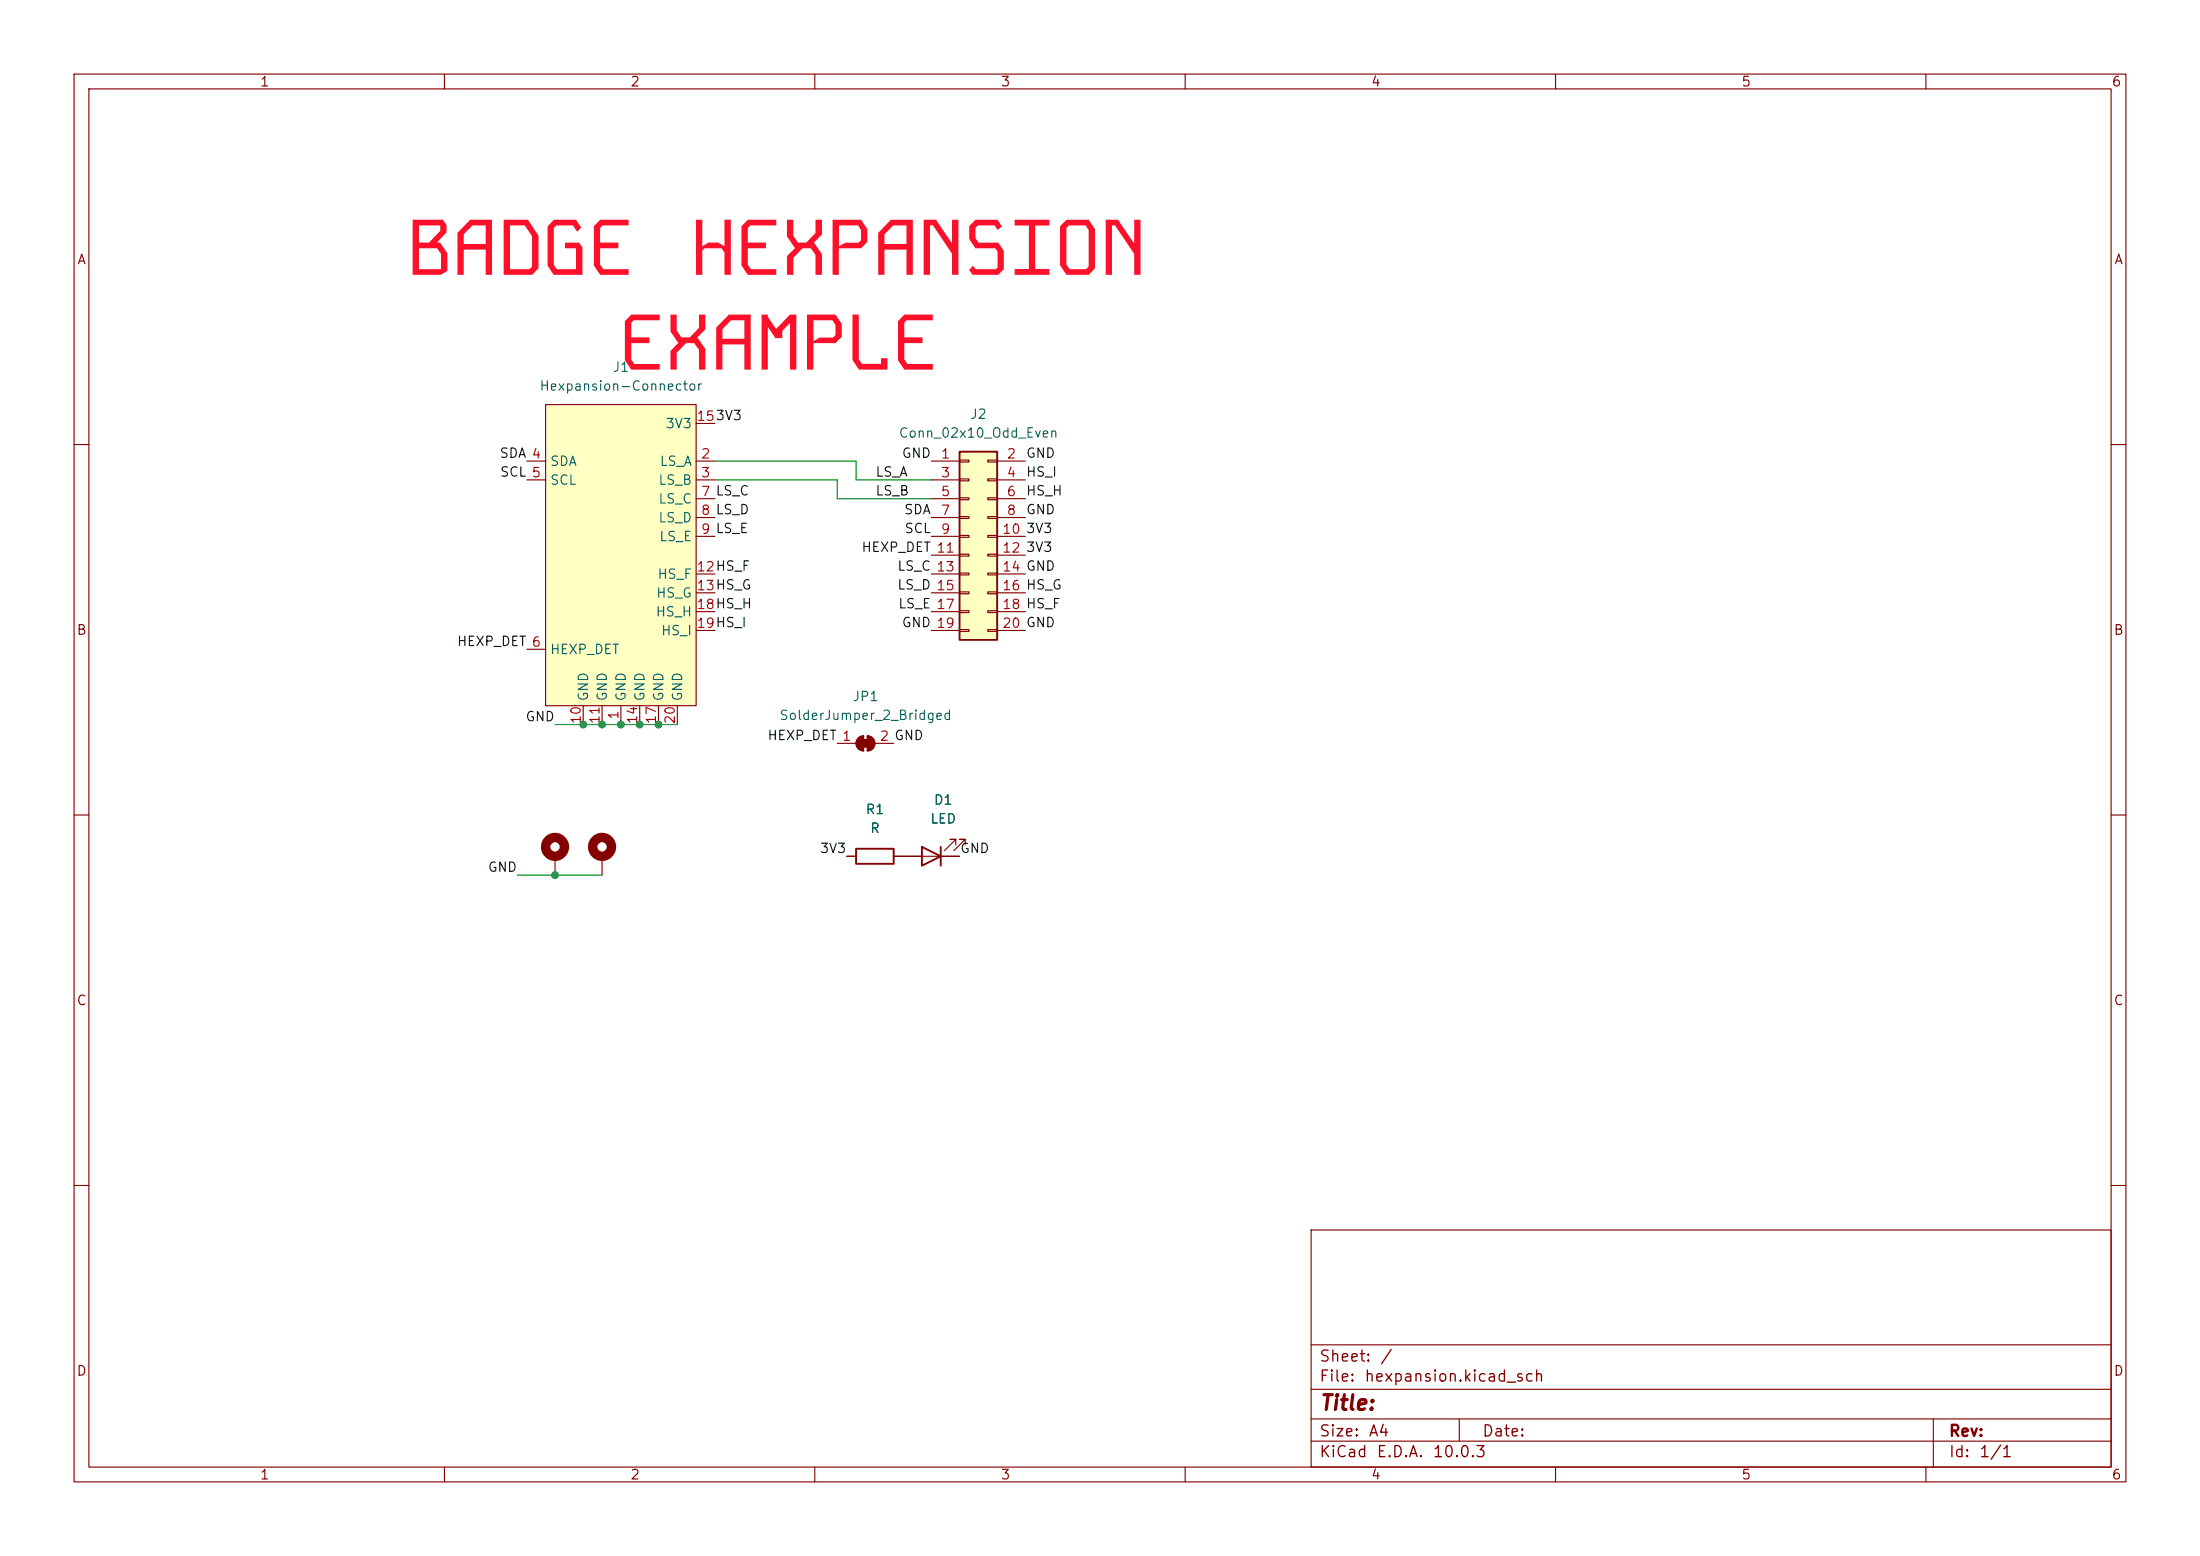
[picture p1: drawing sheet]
<svg xmlns="http://www.w3.org/2000/svg" width="297mm" height="210mm" viewBox="0 0 297 210" stroke-linecap="round" stroke-linejoin="round" font-family="sans-serif">
<g fill="none" stroke="#840000" stroke-width=".15">
<path d="M10 10h277v190h-277zM12 12h273v186h-273zM60 10v2M110 10v2M160 10v2M210 10v2M260 10v2M10 60h2M285 60h2M10 110h2M114.3 115.6h1.3M120.6 115.6h8.9"/>
<path d="M129 114v-.7h-.7h.7l-1.5 1.5M130.3 114v-.7h-.8h.8l-1.5 1.5M285 110h2M10 160h2M177 166h108v32h-108zM285 160h2M60 198v2M110 198v2M160 198v2M177 194.5h108M177 191.5h108M177 187.5h108"/>
<path d="M177 181.5h108M197 191.5v3M210 198v2M260 198v2M261 191.5v6.5"/>
</g>
<path d="M115.6 114.6h5v2h-5zM124.5 114.3l2.5 1.3-2.5 1.2zM127 114.3v2.5" fill="none" stroke="#840000" stroke-width=".25"/>
<path d="M129.5 61h5.1v25.4h-5.1z" fill="#ffffc2"/>
<path d="M129.5 61h5.1v25.4h-5.1z" fill="none" stroke="#840000" stroke-width=".25"/>
<g fill="none" stroke="#840000" stroke-width=".15">
<path d="M125.7 62.2h3.8M125.7 64.8h3.8M125.7 67.3h3.8M125.7 69.9h3.8M125.7 72.4h3.8M125.7 74.9h3.8M125.7 77.5h3.8M129.5 62.1h1.3v.3h-1.3zM129.5 64.6h1.3v.3h-1.3zM129.5 67.2h1.3v.2h-1.3zM129.5 69.7h1.3v.3h-1.3zM129.5 72.3h1.3v.2h-1.3z"/>
<path d="M129.5 74.8h1.3v.3h-1.3zM129.5 77.3h1.3v.3h-1.3zM129.5 79.9h1.3v.2h-1.3zM133.3 62.1h1.3v.3h-1.3zM133.3 64.6h1.3v.3h-1.3zM133.3 67.2h1.3v.2h-1.3zM133.3 69.7h1.3v.3h-1.3zM133.3 72.3h1.3v.2h-1.3zM133.3 74.8h1.3v.3h-1.3zM133.3 77.3h1.3v.3h-1.3zM133.3 79.9h1.3v.2h-1.3zM134.6 62.2h3.8"/>
<path d="M134.6 64.8h3.8M134.6 67.3h3.8M134.6 69.9h3.8M134.6 72.4h3.8M134.6 74.9h3.8M134.6 77.5h3.8M115.9 99.6l.3-.2 .4-.1v2a1.02 1.02 0 0 1-.9-.6 1.02 1.02 0 0 1 .2-1.1zM117.1 99.3a1.02 1.02 0 0 1 1 1 1.02 1.02 0 0 1-1 1zM125.7 80h3.8M125.7 82.6h3.8M125.7 85.1h3.8M129.5 82.4h1.3v.3h-1.3z"/>
<path d="M129.5 85h1.3v.2h-1.3zM133.3 82.4h1.3v.3h-1.3zM133.3 85h1.3v.2h-1.3zM134.6 80h3.8M134.6 82.6h3.8M134.6 85.1h3.8M113 100.3h2.6M118.1 100.3h2.5"/>
</g>
<g fill="#840000" stroke="#840000" stroke-width=".15">
<path d="M116.3 99.8h1v1h-1z"/>
<path d="M115.9 99.6l.3-.2 .4-.1v2a1.02 1.02 0 0 1-.9-.6 1.02 1.02 0 0 1 .2-1.1z"/>
<path d="M117.1 99.3a1.02 1.02 0 0 1 1 1 1.02 1.02 0 0 1-1 1z"/>
</g>
<path d="M73.7 54.6h20.3v40.7h-20.3z" fill="#ffffc2"/>
<g fill="none" stroke="#840000" stroke-width=".15">
<path d="M73.7 54.6h20.3v40.7h-20.3zM94 57.2h2.5M71.1 62.2h2.6M71.1 64.8h2.6M94 62.2h2.5M94 64.8h2.5M94 67.3h2.5M94 69.9h2.5M94 72.4h2.5M94 77.5h2.5M71.1 87.6h2.6M78.7 95.3v2.5"/>
<path d="M81.3 95.3v2.5M83.8 95.3v2.5M86.4 95.3v2.5M88.9 95.3v2.5M91.4 95.3v2.5M94 80h2.5M94 82.6h2.5M94 85.1h2.5M74.9 115.6v2.5M81.3 115.6v2.5M114.3 115.6h1.3M120.6 115.6h3.9"/>
<path d="M127 115.6h2.5"/>
</g>
<g fill="none" stroke="#840000" stroke-width="1.3">
<circle cx="74.9" cy="114.3" r="1.27"/>
<circle cx="81.3" cy="114.3" r="1.27"/>
</g>
<path d="M96.5 62.2h19.1v2.6h10.1M96.5 64.8h16.5v2.5h12.7M74.9 97.8h16.5M69.8 118.1h11.5" fill="none" stroke="#009600" stroke-width=".15"/>
<g fill="#009600" stroke="#009600" stroke-width=".14">
<circle cx="81.3" cy="97.8" r=".46"/>
<circle cx="78.7" cy="97.8" r=".46"/>
<circle cx="88.9" cy="97.8" r=".46"/>
<circle cx="86.4" cy="97.8" r=".46"/>
<circle cx="83.8" cy="97.8" r=".46"/>
<circle cx="74.9" cy="118.1" r=".46"/>
</g>
<g font-size="10.6" fill="#ff0f29">
<text x="54.8" y="37.1">BADGE</text>
<text x="93.1" y="37.1">HEXPANSION</text>
<text x="83.5" y="49.9">EXAMPLE</text>
</g>
<text font-size="2" fill="#840000" x="178" y="190.8">Title:</text>
<g font-size="1.5" fill="#840000">
<text x="178" y="184.2">Sheet:</text>
<text x="186.2" y="184.2">/</text>
<text x="178" y="186.9">File:</text>
<text x="184.1" y="186.9">hexpansion.kicad_sch</text>
<text x="178" y="197.1">KiCad</text>
<text x="178" y="194.3">Size:</text>
<text x="184.7" y="194.3">A4</text>
<text x="185.7" y="197.1">E.D.A.</text>
<text x="193.3" y="197.1">10.0.3</text>
<text x="200" y="194.3">Date:</text>
<text x="263" y="194.3">Rev:</text>
<text x="263" y="197.1">Id:</text>
<text x="267.1" y="197.1">1/1</text>
</g>
<g font-size="1.3" fill="#840000">
<text x="35" y="12">1</text>
<text x="85" y="12">2</text>
<text x="135" y="12">3</text>
<text x="185" y="12">4</text>
<text x="235" y="12">5</text>
<text x="285" y="12">6</text>
<text x="10.3" y="36">A</text>
<text x="285.3" y="36">A</text>
<text x="10.3" y="86">B</text>
<text x="285.3" y="86">B</text>
<text x="10.3" y="136">C</text>
<text x="285.3" y="136">C</text>
<text x="10.3" y="186">D</text>
<text x="285.3" y="186">D</text>
<text x="35" y="200">1</text>
<text x="85" y="200">2</text>
<text x="135" y="200">3</text>
<text x="185" y="200">4</text>
<text x="235" y="200">5</text>
<text x="285" y="200">6</text>
</g>
<g font-size="1.3" fill="#006464">
<text x="72.7" y="53">Hexpansion-Connector</text>
<text x="82.6" y="50.5">J1</text>
<text x="89.8" y="58.1">3V3</text>
<text x="121.2" y="59.4">Conn_02x10_Odd_Even</text>
<text x="130.9" y="56.9">J2</text>
<text x="74.2" y="63.2">SDA</text>
<text x="74.2" y="65.7">SCL</text>
<text x="88.8" y="65.7">LS_B</text>
<text x="89" y="63.2">LS_A</text>
<text x="88.8" y="68.3">LS_C</text>
<text x="88.8" y="70.8">LS_D</text>
<text x="88.9" y="73.4">LS_E</text>
<text x="88.4" y="83.5">HS_H</text>
<text x="88.5" y="81">HS_G</text>
<text x="88.7" y="78.4">HS_F</text>
<text x="74.2" y="88.6">HEXP_DET</text>
<text x="89.2" y="86.1">HS_I</text>
<text x="79.7" y="94.7" transform="rotate(-90 79.7 94.7)">GND</text>
<text x="82.3" y="94.7" transform="rotate(-90 82.3 94.7)">GND</text>
<text x="84.8" y="94.7" transform="rotate(-90 84.8 94.7)">GND</text>
<text x="87.3" y="94.7" transform="rotate(-90 87.3 94.7)">GND</text>
<text x="89.9" y="94.7" transform="rotate(-90 89.9 94.7)">GND</text>
<text x="92.4" y="94.7" transform="rotate(-90 92.4 94.7)">GND</text>
<text x="115" y="95">JP1</text>
<text x="105.1" y="97.5">SolderJumper_2_Bridged</text>
<text x="116.8" y="110.2">R1</text>
<text x="117.4" y="112.7">R</text>
<text x="125.5" y="111.5">LED</text>
<text x="126" y="108.9">D1</text>
</g>
<g font-size="1.3" fill="#a90000">
<text x="93.9" y="57.1">153V3</text>
<text x="94.5" y="62.2">2</text>
<text x="94.5" y="64.7">3</text>
<text x="126.9" y="62.2">1</text>
<text x="126.9" y="64.7">3</text>
<text x="135.8" y="62.2">2</text>
<text x="135.8" y="64.7">4</text>
<text x="94.5" y="67.3">7 LS_C</text>
<text x="94.5" y="69.8">8 LS_D</text>
<text x="126.9" y="67.3">5</text>
<text x="126.9" y="69.8">7</text>
<text x="135.8" y="67.3">6</text>
<text x="135.8" y="69.8">8</text>
<text x="93.9" y="77.4">12HS_F</text>
<text x="94.5" y="72.4">9 LS_E</text>
<text x="126.9" y="72.4">9</text>
<text x="135.2" y="72.4">10</text>
<text x="135.2" y="74.9">12</text>
<text x="135.2" y="77.4">14 GND</text>
<text x="93.9" y="80">13HS_G</text>
<text x="93.9" y="82.5">18HS_H</text>
<text x="135.2" y="80">16 HS_G</text>
<text x="135.2" y="82.5">18 HS_F</text>
<text x="93.9" y="85.1">19HS_I</text>
<text x="135.2" y="85.1">20 GND</text>
<text x="78.7" y="97.8" transform="rotate(-90 78.7 97.8)">10</text>
<text x="81.3" y="97.8" transform="rotate(-90 81.3 97.8)">11</text>
<text x="83.8" y="97.2" transform="rotate(-90 83.8 97.2)">1</text>
<text x="86.3" y="97.8" transform="rotate(-90 86.3 97.8)">14</text>
<text x="88.9" y="97.8" transform="rotate(-90 88.9 97.8)">17</text>
<text x="91.4" y="97.8" transform="rotate(-90 91.4 97.8)">20</text>
<text x="118.7" y="100.3">2 GND</text>
</g>
<g font-size="1.3" fill="#0f0f0f">
<text x="67.3" y="62.1">SDA 4</text>
<text x="67.4" y="64.6">SCL 5</text>
<text x="118.1" y="64.6">LS_A</text>
<text x="121.7" y="62.1">GND</text>
<text x="138.4" y="64.6">HS_I</text>
<text x="138.4" y="62.1">GND</text>
<text x="118.1" y="67.2">LS_B</text>
<text x="122" y="69.7">SDA</text>
<text x="138.4" y="67.2">HS_H</text>
<text x="138.4" y="69.7">GND</text>
<text x="116.2" y="74.8">HEXP_DET 11</text>
<text x="121.1" y="77.3">LS_C 13</text>
<text x="122" y="72.3">SCL</text>
<text x="138.4" y="74.8">3V3</text>
<text x="138.4" y="72.3">3V3</text>
<text x="121.1" y="79.9">LS_D 15</text>
<text x="121.2" y="82.4">LS_E 17</text>
<text x="61.6" y="87.5">HEXP_DET 6</text>
<text x="121.7" y="85">GND 19</text>
<text x="70.9" y="97.7">GND</text>
<text x="103.5" y="100.2">HEXP_DET 1</text>
<text x="65.8" y="118">GND</text>
<text x="110.6" y="115.4">3V3</text>
<text x="129.5" y="115.4">GND</text>
</g>
</svg>
